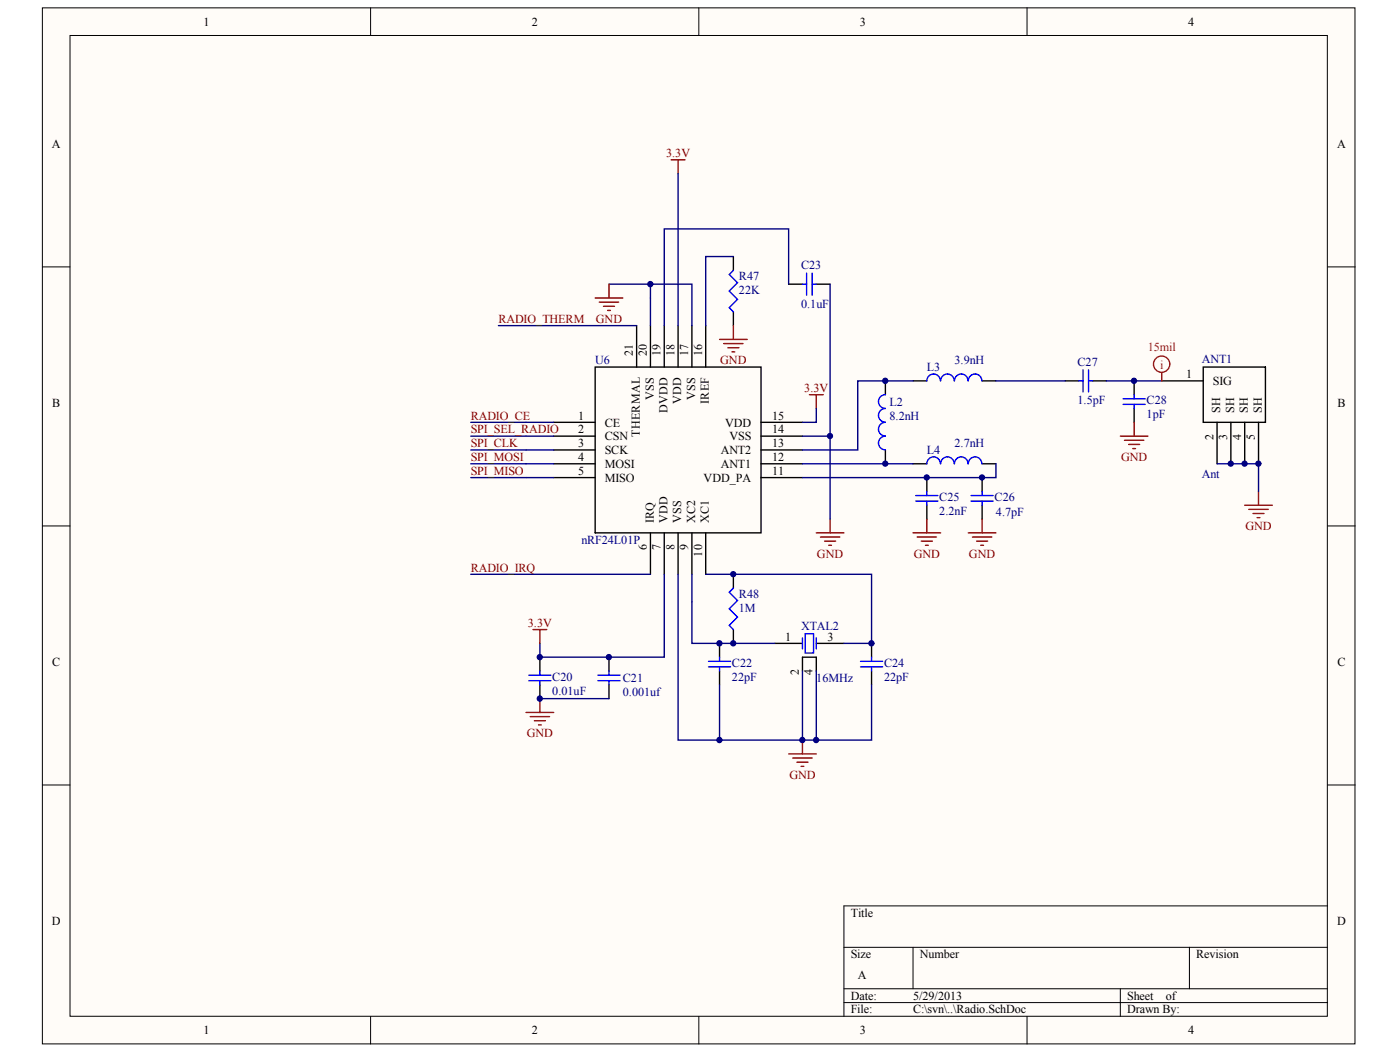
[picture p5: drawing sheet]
<svg xmlns="http://www.w3.org/2000/svg" width="271mm" height="204mm" viewBox="0 0 271 204" stroke-linecap="round" stroke-linejoin="round" font-family="sans-serif">
<g fill="#fffcf8" stroke="#000" stroke-width=".19">
<path d="M8.2 1.5h254v200.5h-254z"/>
<path d="M13.5 6.9h243.4v189.7h-243.4z"/>
</g>
<g fill="none" stroke="#000" stroke-width=".19">
<path d="M71.7 1.5v5.4M135.2 1.5v5.4M198.8 1.5v5.4M8.2 51.6h5.3M256.9 51.6h5.4M8.2 101.7h5.3M256.9 101.7h5.4M8.2 151.9h5.3M256.9 151.9h5.4M256.9 175.3h-93.6v21.3M71.7 196.6v5.4M135.2 196.6v5.4"/>
<path d="M163.3 183.3h93.6M163.3 191.3h93.6M163.3 194h93.6M176.7 183.3v8M198.8 196.6v5.4M216.8 191.3v5.3M230.2 183.3v8"/>
</g>
<g fill="none" stroke="#000" stroke-width=".27">
<path d="M141.9 49.6v2.7M152.6 55h2.7M158 55h2.6M115.2 71h32.1v32.1h-32.1zM123.2 63v8M125.9 63v8M128.6 63v8M131.2 63v8M133.9 63v8M136.6 63v8M141.9 60.3v2.7M171.3 73.7v2.7"/>
<path d="M176.7 73.7h2.7M190.1 73.7h2.6M206.1 73.7h2.7M211.5 73.7h2.6M219.5 73.7v2.7M219.5 79v2.7M224.8 73.7h8.1M232.9 71h12v10.7h-12zM107.2 87h8M107.2 89.7h8M107.2 92.4h8M107.2 84.4h8"/>
<path d="M107.2 81.7h8M147.3 87h8M147.3 89.7h8M147.3 92.4h8M147.3 84.4h8M147.3 81.7h8M171.3 87v2.7M176.7 89.7h2.7M179.4 92.4v2.7M179.4 97.7v2.7M190.1 92.4v2.7M190.1 97.7v2.7"/>
<path d="M190.1 89.7h2.6M235.5 81.7v8M238.2 81.7v8M240.9 81.7v8M243.6 81.7v8M125.9 103.1v8M128.6 103.1v8M131.2 103.1v8M133.9 103.1v8M136.6 103.1v8M141.9 111.1v2.7M104.5 127.1v2.7"/>
<path d="M104.5 132.5v2.7M117.9 127.1v2.7M117.9 132.5v2.7M139.2 124.5v2.6M139.2 129.8v2.7M141.9 121.8v2.7M149.9 124.5h5.4M155.3 129.8v-2.7h2.7v2.7M158 124.5h5.3M168.7 124.5v2.6M168.7 129.8v2.7"/>
</g>
<g fill="none" stroke="#00f" stroke-width=".27">
<path d="M141.9 52.3l-.8 .8 1.6 1.6-1.6 1.6 1.6 1.6-1.6 1.6 .8 .8M155.3 55h.8M156.1 52.8v4.3M157.2 52.8v4.3M157.2 55h.8M171.3 79a1.32 1.32 0 0 0-1.3 1.4 1.32 1.32 0 0 0 1.3 1.3M171.3 76.4a1.32 1.32 0 0 0-1.3 1.3 1.32 1.32 0 0 0 1.3 1.3M182 73.7a1.31 1.31 0 0 0-1.3-1.4 1.31 1.31 0 0 0-1.3 1.4M184.7 73.7a1.31 1.31 0 0 0-1.3-1.4 1.31 1.31 0 0 0-1.4 1.4M187.3 73.7a1.31 1.31 0 0 0-1.3-1.4 1.31 1.31 0 0 0-1.3 1.4M190 73.7a1.31 1.31 0 0 0-1.3-1.4 1.31 1.31 0 0 0-1.3 1.4M208.8 73.7h.8"/>
<path d="M209.6 71.5v4.3M210.7 71.5v4.3M210.7 73.7h.8M217.3 77.2h4.3M217.3 78.2h4.3M219.5 76.4v.8M219.5 78.2v.8M171.3 84.4a1.32 1.32 0 0 0-1.3 1.3 1.32 1.32 0 0 0 1.3 1.3M171.3 81.7a1.32 1.32 0 0 0-1.3 1.3 1.32 1.32 0 0 0 1.3 1.3M177.2 95.9h4.3M177.2 96.9h4.3M179.4 95.1v.8"/>
<path d="M179.4 96.9v.8M182 89.7a1.31 1.31 0 0 0-1.3-1.3 1.31 1.31 0 0 0-1.3 1.3M184.7 89.7a1.31 1.31 0 0 0-1.3-1.3 1.31 1.31 0 0 0-1.4 1.3M187.3 89.7a1.31 1.31 0 0 0-1.3-1.3 1.31 1.31 0 0 0-1.3 1.3M187.9 95.9h4.3M187.9 96.9h4.3M190 89.7a1.31 1.31 0 0 0-1.3-1.3 1.31 1.31 0 0 0-1.3 1.3M190.1 95.1v.8M190.1 96.9v.8M141.9 113.8l-.8 .8 1.6 1.6-1.6 1.6 1.6 1.6-1.6 1.6 .8 .8M102.3 130.6h4.3M102.3 131.7h4.3"/>
<path d="M104.5 129.8v.8M104.5 131.7v.8M115.7 130.6h4.3M115.7 131.7h4.3M117.9 129.8v.8M117.9 131.7v.8M137.1 127.9h4.3M137.1 129h4.3M139.2 127.1v.8M139.2 129v.8M155.3 123.4v2.1M155.8 122.6h1.6v3.7h-1.6z"/>
<path d="M158 123.4v2.1M166.5 127.9h4.3M166.5 129h4.3M168.7 127.1v.8M168.7 129v.8"/>
</g>
<g fill="none" stroke="#800000" stroke-width=".27">
<path d="M129.9 30.9h2.7M131.2 30.9v2.7M115.2 57.6h5.3M116 58.5h3.7M116.8 59.3h2.1M117.9 55v2.6M117.6 60.1h.5M139.2 65.7h5.4M140.1 66.5h3.7M140.9 67.3h2.1M141.7 68.1h.5M141.9 63v2.7"/>
<path d="M156.6 76.4h2.7M158 76.4v2.6M216.8 84.4h5.4M217.6 85.2h3.8M218.4 86h2.2M219.2 86.8h.6M219.5 81.7v2.7M240.9 97.7h5.3M241.7 98.5h3.7M242.5 99.3h2.1M243.6 95.1v2.6M158 103.1h5.3"/>
<path d="M158.8 103.9h3.7M159.6 104.7h2.1M160.4 105.5h.5M160.6 100.4v2.7M176.7 103.1h5.3M177.5 103.9h3.7M178.3 104.7h2.1M179.1 105.5h.5M179.4 100.4v2.7M187.4 103.1h5.3M188.2 103.9h3.7M189 104.7h2.1"/>
<path d="M189.8 105.5h.5M190.1 100.4v2.7M243.3 100.1h.5M101.8 137.8h5.4M102.6 138.6h3.8M103.1 121.8h2.7M103.4 139.4h2.2M104.5 121.8v2.7M104.5 135.2v2.6M104.2 140.2h.5M152.6 145.9h5.4M153.4 146.7h3.8"/>
<path d="M154.2 147.5h2.2M155 148.3h.6M155.3 143.2v2.7"/>
</g>
<g fill="none" stroke="#000080" stroke-width=".27">
<path d="M131.2 33.6v29.4M117.9 55h8v8M125.9 55h8v8M141.9 49.6h-5.3v13.4M152.6 55v-10.7h-24v18.7M160.6 55v29.4h-5.3M96.5 63h26.7M158 79v2.7h-2.7M176.7 73.7h-10.7v13.3h-10.7M192.7 73.7h13.4M214.1 73.7h10.7M91.1 81.7h16.1"/>
<path d="M91.1 84.4h16.1M91.1 87h16.1M91.1 89.7h16.1M91.1 92.4h16.1M155.3 89.7h21.4M160.6 84.4v16M192.7 89.7v2.7h-37.4M235.5 89.7h8.1v5.4M91.1 111.1h34.8M128.6 111.1v16h-24.1v-2.6M131.2 111.1v32.1h37.5v-10.7M133.9 111.1v13.4h16"/>
<path d="M136.6 111.1h32.1v13.4h-5.4M104.5 135.2h13.4M139.2 132.5v10.7M155.3 129.8v13.4M158 129.8v13.4"/>
</g>
<g fill="none" stroke="#f00" stroke-width=".27">
<path d="M224.8 72.1v1.6"/>
<circle cx="224.8" cy="70.5" r="1.58"/>
</g>
<g fill="#000080" stroke="#000080" stroke-width=".19">
<circle cx="104.4" cy="135.1" r=".51"/>
<circle cx="104.4" cy="127.1" r=".51"/>
<circle cx="117.8" cy="127.1" r=".51"/>
<circle cx="125.8" cy="55" r=".51"/>
<circle cx="139.2" cy="143.2" r=".51"/>
<circle cx="139.2" cy="124.5" r=".51"/>
<circle cx="141.9" cy="124.5" r=".51"/>
<circle cx="141.9" cy="111.1" r=".51"/>
<circle cx="155.3" cy="143.2" r=".51"/>
<circle cx="157.9" cy="143.2" r=".51"/>
<circle cx="160.6" cy="84.3" r=".51"/>
<circle cx="168.6" cy="124.5" r=".51"/>
<circle cx="171.3" cy="89.7" r=".51"/>
<circle cx="171.3" cy="73.7" r=".51"/>
<circle cx="179.3" cy="92.4" r=".51"/>
<circle cx="190" cy="92.4" r=".51"/>
<circle cx="219.4" cy="73.7" r=".51"/>
<circle cx="238.2" cy="89.7" r=".51"/>
<circle cx="240.9" cy="89.7" r=".51"/>
<circle cx="243.5" cy="89.7" r=".51"/>
</g>
<g font-size="2.4">
<text x="39.4" y="5">1</text>
<text x="102.9" y="5">2</text>
<text x="166.4" y="5">3</text>
<text x="229.9" y="5">4</text>
<text x="10" y="28.7">A</text>
<text x="258.8" y="28.7">A</text>
<text x="229.5" y="73.2">1</text>
<text x="234.7" y="74.5">SIG</text>
<text x="10.1" y="78.8">B</text>
<text x="111.9" y="83.9">2</text>
<text x="111.9" y="81.2">1</text>
<text x="117.1" y="82.5">CE</text>
<text x="140.3" y="82.5">VDD</text>
<text x="149.4" y="81.2">15</text>
<text x="149.4" y="83.9">14</text>
<text x="258.8" y="78.8">B</text>
<text x="111.9" y="86.5">3</text>
<text x="111.9" y="89.2">4</text>
<text x="117.1" y="87.9">SCK</text>
<text x="117.1" y="85.2">CSN</text>
<text x="139.5" y="87.9">ANT2</text>
<text x="141.2" y="85.2">VSS</text>
<text x="149.4" y="89.2">12</text>
<text x="149.4" y="86.5">13</text>
<text x="111.9" y="91.9">5</text>
<text x="117.1" y="90.5">MOSI</text>
<text x="117.1" y="93.2">MISO</text>
<text x="136.2" y="93.2">VDD_PA</text>
<text x="139.5" y="90.5">ANT1</text>
<text x="149.4" y="91.9">11</text>
<text x="152" y="123.9">1</text>
<text x="160.1" y="123.9">3</text>
<text x="10.1" y="128.9">C</text>
<text x="258.8" y="128.9">C</text>
<text x="10" y="179">D</text>
<text x="164.7" y="177.3">Title</text>
<text x="258.8" y="179">D</text>
<text x="164.7" y="185.4">Size</text>
<text x="178" y="185.4">Number</text>
<text x="231.5" y="185.4">Revision</text>
<text x="166" y="189.4">A</text>
<text x="164.7" y="193.4">Date:</text>
<text x="164.7" y="196.1">File:</text>
<text x="176.7" y="193.4">5/29/2013</text>
<text x="176.7" y="196.1">C:\svn\..\Radio.SchDoc</text>
<text x="218.1" y="193.4">Sheet</text>
<text x="218.1" y="196.1">Drawn By:</text>
<text x="225.6" y="193.4">of</text>
<text x="39.4" y="200.1">1</text>
<text x="102.9" y="200.1">2</text>
<text x="166.4" y="200.1">3</text>
<text x="229.9" y="200.1">4</text>
</g>
<g font-size="2.4" fill="#800000">
<text x="128.9" y="30.4">3.3V</text>
<text x="96.5" y="62.5">RADIO_THERM</text>
<text x="115.3" y="62.4">GND</text>
<text x="139.4" y="70.4">GND</text>
<text x="155.6" y="75.8">3.3V</text>
<text x="91.1" y="83.9">SPI_SEL_RADIO</text>
<text x="91.1" y="81.2">RADIO_CE</text>
<text x="91.1" y="86.5">SPI_CLK</text>
<text x="91.1" y="89.2">SPI_MOSI</text>
<text x="216.9" y="89.1">GND</text>
<text x="91.1" y="91.9">SPI_MISO</text>
<text x="158.1" y="107.9">GND</text>
<text x="176.8" y="107.9">GND</text>
<text x="187.5" y="107.9">GND</text>
<text x="241" y="102.5">GND</text>
<text x="91.1" y="110.6">RADIO_IRQ</text>
<text x="102.2" y="121.3">3.3V</text>
<text x="101.9" y="142.6">GND</text>
<text x="152.8" y="150.6">GND</text>
</g>
<g font-size="2.4" fill="#000080">
<text x="155" y="52">C23</text>
<text x="143" y="56.9">22K</text>
<text x="143" y="54.2">R47</text>
<text x="155" y="59.5">0.1uF</text>
<text x="115.2" y="70.5">U6</text>
<text x="179.4" y="71.8">L3</text>
<text x="184.7" y="70.5">3.9nH</text>
<text x="208.5" y="70.8">C27</text>
<text x="232.6" y="70.2">ANT1</text>
<text x="172.1" y="81.2">8.2nH</text>
<text x="172.1" y="78.5">L2</text>
<text x="208.5" y="78.2">1.5pF</text>
<text x="221.9" y="80.9">1pF</text>
<text x="221.9" y="78.2">C28</text>
<text x="179.4" y="87.9">L4</text>
<text x="184.7" y="86.5">2.7nH</text>
<text x="232.6" y="92.4">Ant</text>
<text x="181.8" y="99.6">2.2nF</text>
<text x="181.8" y="96.9">C25</text>
<text x="192.5" y="96.9">C26</text>
<text x="192.7" y="99.9">4.7pF</text>
<text x="112.5" y="105.2">nRF24L01P</text>
<text x="143" y="118.3">1M</text>
<text x="143" y="115.7">R48</text>
<text x="155" y="121.8">XTAL2</text>
<text x="106.9" y="131.7">C20</text>
<text x="120.5" y="132">C21</text>
<text x="141.7" y="131.7">22pF</text>
<text x="141.7" y="129">C22</text>
<text x="158" y="132">16MHz</text>
<text x="171.1" y="131.7">22pF</text>
<text x="171.1" y="129">C24</text>
<text x="106.9" y="134.4">0.01uF</text>
<text x="120.5" y="134.6">0.001uf</text>
</g>
<g font-size="2.4" fill="#f00">
<text x="222.1" y="67.8">15mil</text>
<text x="224.5" y="71.3">i</text>
</g>
<g font-size="2.3">
<text x="122.5" y="68.9" transform="rotate(-90 122.5 68.9)">21</text>
<text x="125.2" y="68.9" transform="rotate(-90 125.2 68.9)">20</text>
<text x="127.8" y="68.9" transform="rotate(-90 127.8 68.9)">19</text>
<text x="130.5" y="68.9" transform="rotate(-90 130.5 68.9)">18</text>
<text x="133.2" y="68.9" transform="rotate(-90 133.2 68.9)">17</text>
<text x="135.9" y="68.9" transform="rotate(-90 135.9 68.9)">16</text>
<text x="126.5" y="77.3" transform="rotate(-90 126.5 77.3)">VSS</text>
<text x="134.5" y="77.3" transform="rotate(-90 134.5 77.3)">VSS</text>
<text x="129.2" y="79.8" transform="rotate(-90 129.2 79.8)">DVDD</text>
<text x="131.9" y="78.1" transform="rotate(-90 131.9 78.1)">VDD</text>
<text x="137.2" y="78.1" transform="rotate(-90 137.2 78.1)">IREF</text>
<text x="236.2" y="79.8" transform="rotate(-90 236.2 79.8)">SH</text>
<text x="238.8" y="79.8" transform="rotate(-90 238.8 79.8)">SH</text>
<text x="241.5" y="79.8" transform="rotate(-90 241.5 79.8)">SH</text>
<text x="244.2" y="79.8" transform="rotate(-90 244.2 79.8)">SH</text>
<text x="123.8" y="84.5" transform="rotate(-90 123.8 84.5)">THERMAL</text>
<text x="234.8" y="85.1" transform="rotate(-90 234.8 85.1)">2</text>
<text x="237.5" y="85.1" transform="rotate(-90 237.5 85.1)">3</text>
<text x="240.2" y="85.1" transform="rotate(-90 240.2 85.1)">4</text>
<text x="242.8" y="85.1" transform="rotate(-90 242.8 85.1)">5</text>
<text x="126.5" y="101.2" transform="rotate(-90 126.5 101.2)">IRQ</text>
<text x="129.2" y="101.2" transform="rotate(-90 129.2 101.2)">VDD</text>
<text x="131.9" y="101.2" transform="rotate(-90 131.9 101.2)">VSS</text>
<text x="134.5" y="101.2" transform="rotate(-90 134.5 101.2)">XC2</text>
<text x="137.2" y="101.2" transform="rotate(-90 137.2 101.2)">XC1</text>
<text x="125.2" y="106.5" transform="rotate(-90 125.2 106.5)">6</text>
<text x="127.8" y="106.5" transform="rotate(-90 127.8 106.5)">7</text>
<text x="130.5" y="106.5" transform="rotate(-90 130.5 106.5)">8</text>
<text x="133.2" y="106.5" transform="rotate(-90 133.2 106.5)">9</text>
<text x="135.9" y="107.7" transform="rotate(-90 135.9 107.7)">10</text>
<text x="154.6" y="130.5" transform="rotate(-90 154.6 130.5)">2</text>
<text x="157.3" y="130.5" transform="rotate(-90 157.3 130.5)">4</text>
</g>
</svg>
